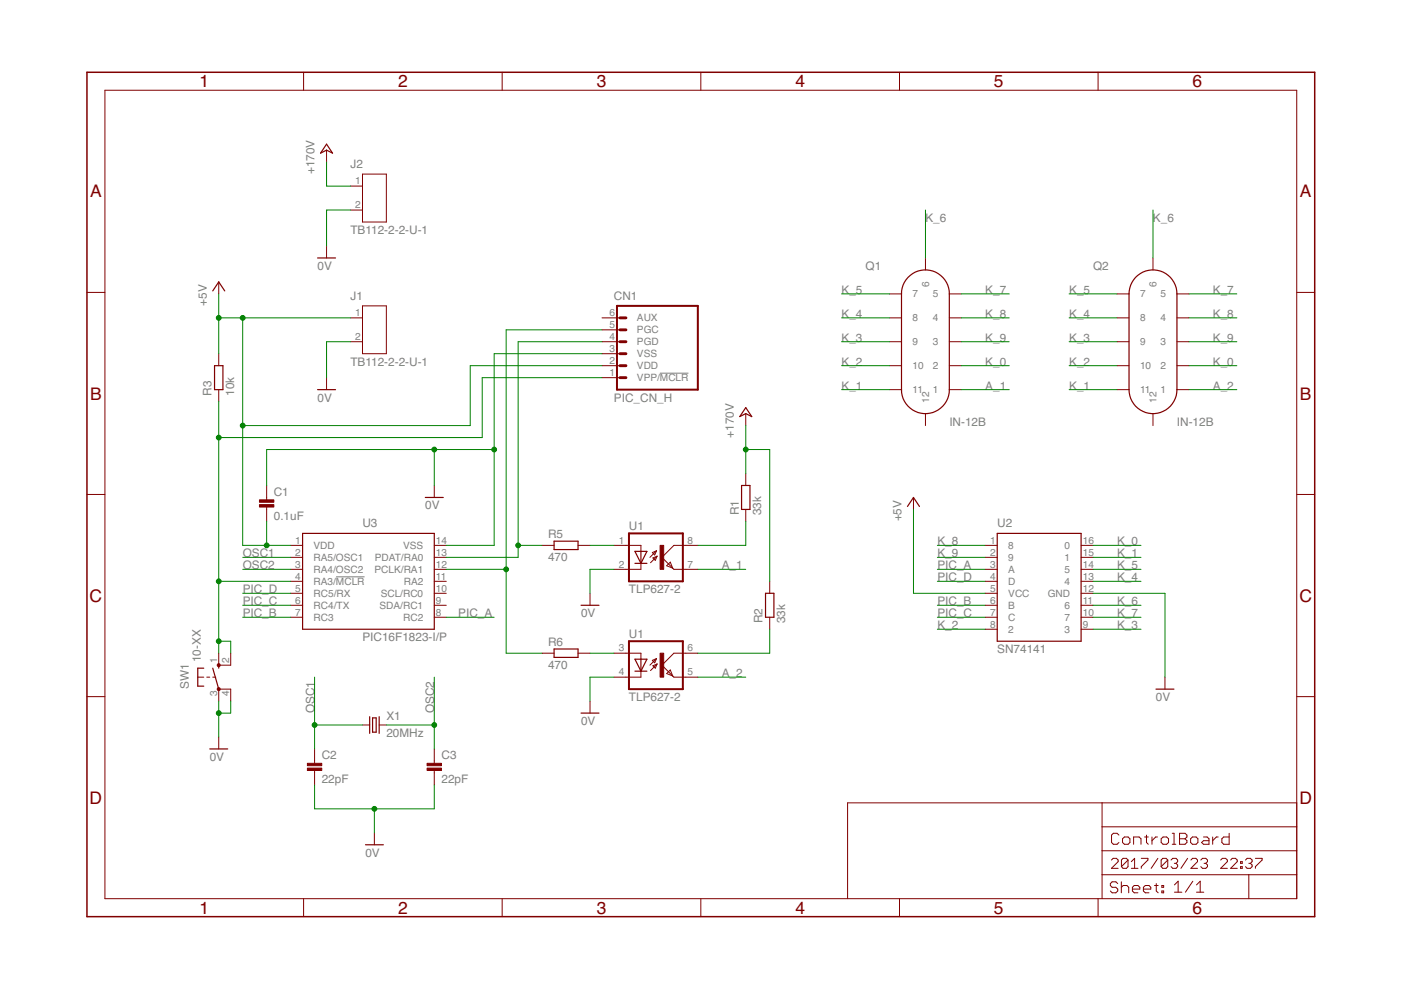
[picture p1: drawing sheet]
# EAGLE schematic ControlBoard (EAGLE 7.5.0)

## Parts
C1  0.1uF  CAP_200MIL  [CAP_200MIL]
C2  22pF  CAP_100MIL  [CAP_100MIL]
C3  22pF  CAP_100MIL  [CAP_100MIL]
CN1  PIC_CN_H  [HEADER_6PIN]
J1  TB112-2-2-U-1  [TERMINAL_BLOCK_2PIN_200MIL]
J2  TB112-2-2-U-1  [TERMINAL_BLOCK_2PIN_200MIL]
Q1  IN-12B  [IN-12]
Q2  IN-12B  [IN-12]
R1  33k  RESISTOR_600MIL  [RESISTOR_0411_600MIL]
R2  33k  RESISTOR_600MIL  [RESISTOR_0411_600MIL]
R3  10k  RESISTOR_600MIL  [RESISTOR_0411_600MIL]
R5  470  RESISTOR_600MIL  [RESISTOR_0411_600MIL]
R6  470  RESISTOR_600MIL  [RESISTOR_0411_600MIL]
SW1  10-XX  [B3F-10XX]
U1  TLP627-2  [DIL08]
U2  SN74141  [DIL16]
U3  PIC16F1823-I/P  [DIL14]
X1  20MHz  HUSG-20.000-20  [HC-49/S]

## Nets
0V: C1.1 C2.2 C3.2 CN1.3(VSS) J1.2 J2.2 SW1.3(P) SW1.4(P1) U1.2(C) U1.4(C) U2.12(GND) U3.14(VSS)
+5V: C1.2 CN1.2(VDD) J1.1 R3.2 U2.5(VCC) U3.1(VDD)
+24V: J2.1 R1.2 R2.2 ; supply symbol labelled +170V
A_1: Q1.7 U1.7(EMIT)
A_2: Q2.7 U1.5(EMIT)
K_0: Q1.8 Q2.8 U2.16
K_1: Q1.5 Q2.5 U2.15
K_2: Q1.4 Q2.4 U2.8
K_3: Q1.3 Q2.3 U2.9
K_4: Q1.2 Q2.2 U2.13
K_5: Q1.1 Q2.1 U2.14
K_6: Q1.12 Q2.12 U2.11
K_7: Q1.11 Q2.11 U2.10
K_8: Q1.10 Q2.10 U2.1
K_9: Q1.9 Q2.9 U2.2
N$1: R1.1 U1.8(COL)
N$2: R2.1 U1.6(COL)
N$4: R5.2 U1.1(A)
N$5: R6.2 U1.3(A)
N$6: CN1.4(PGD) R5.1 U3.13(PDAT/RA0)
N$7: CN1.5(PGC) R6.1 U3.12(PCLK/RA1)
N$8: CN1.1(VPP/!MCLR) R3.1 SW1.1(S) SW1.2(S1) U3.4(RA3/!MCLR!)
OSC1: C2.1 U3.2(RA5/OSC1) X1.1
OSC2: C3.1 U3.3(RA4/OSC2) X1.2
PIC_A: U2.3(A) U3.8(RC2)
PIC_B: U2.6(B) U3.7(RC3)
PIC_C: U2.7(C) U3.6(RC4/TX)
PIC_D: U2.4(D) U3.5(RC5/RX)
Unconnected: CN1.6(AUX) Q1.6 Q2.6 U3.9(SDA/RC1) U3.10(SCL/RC0) U3.11(RA2)
